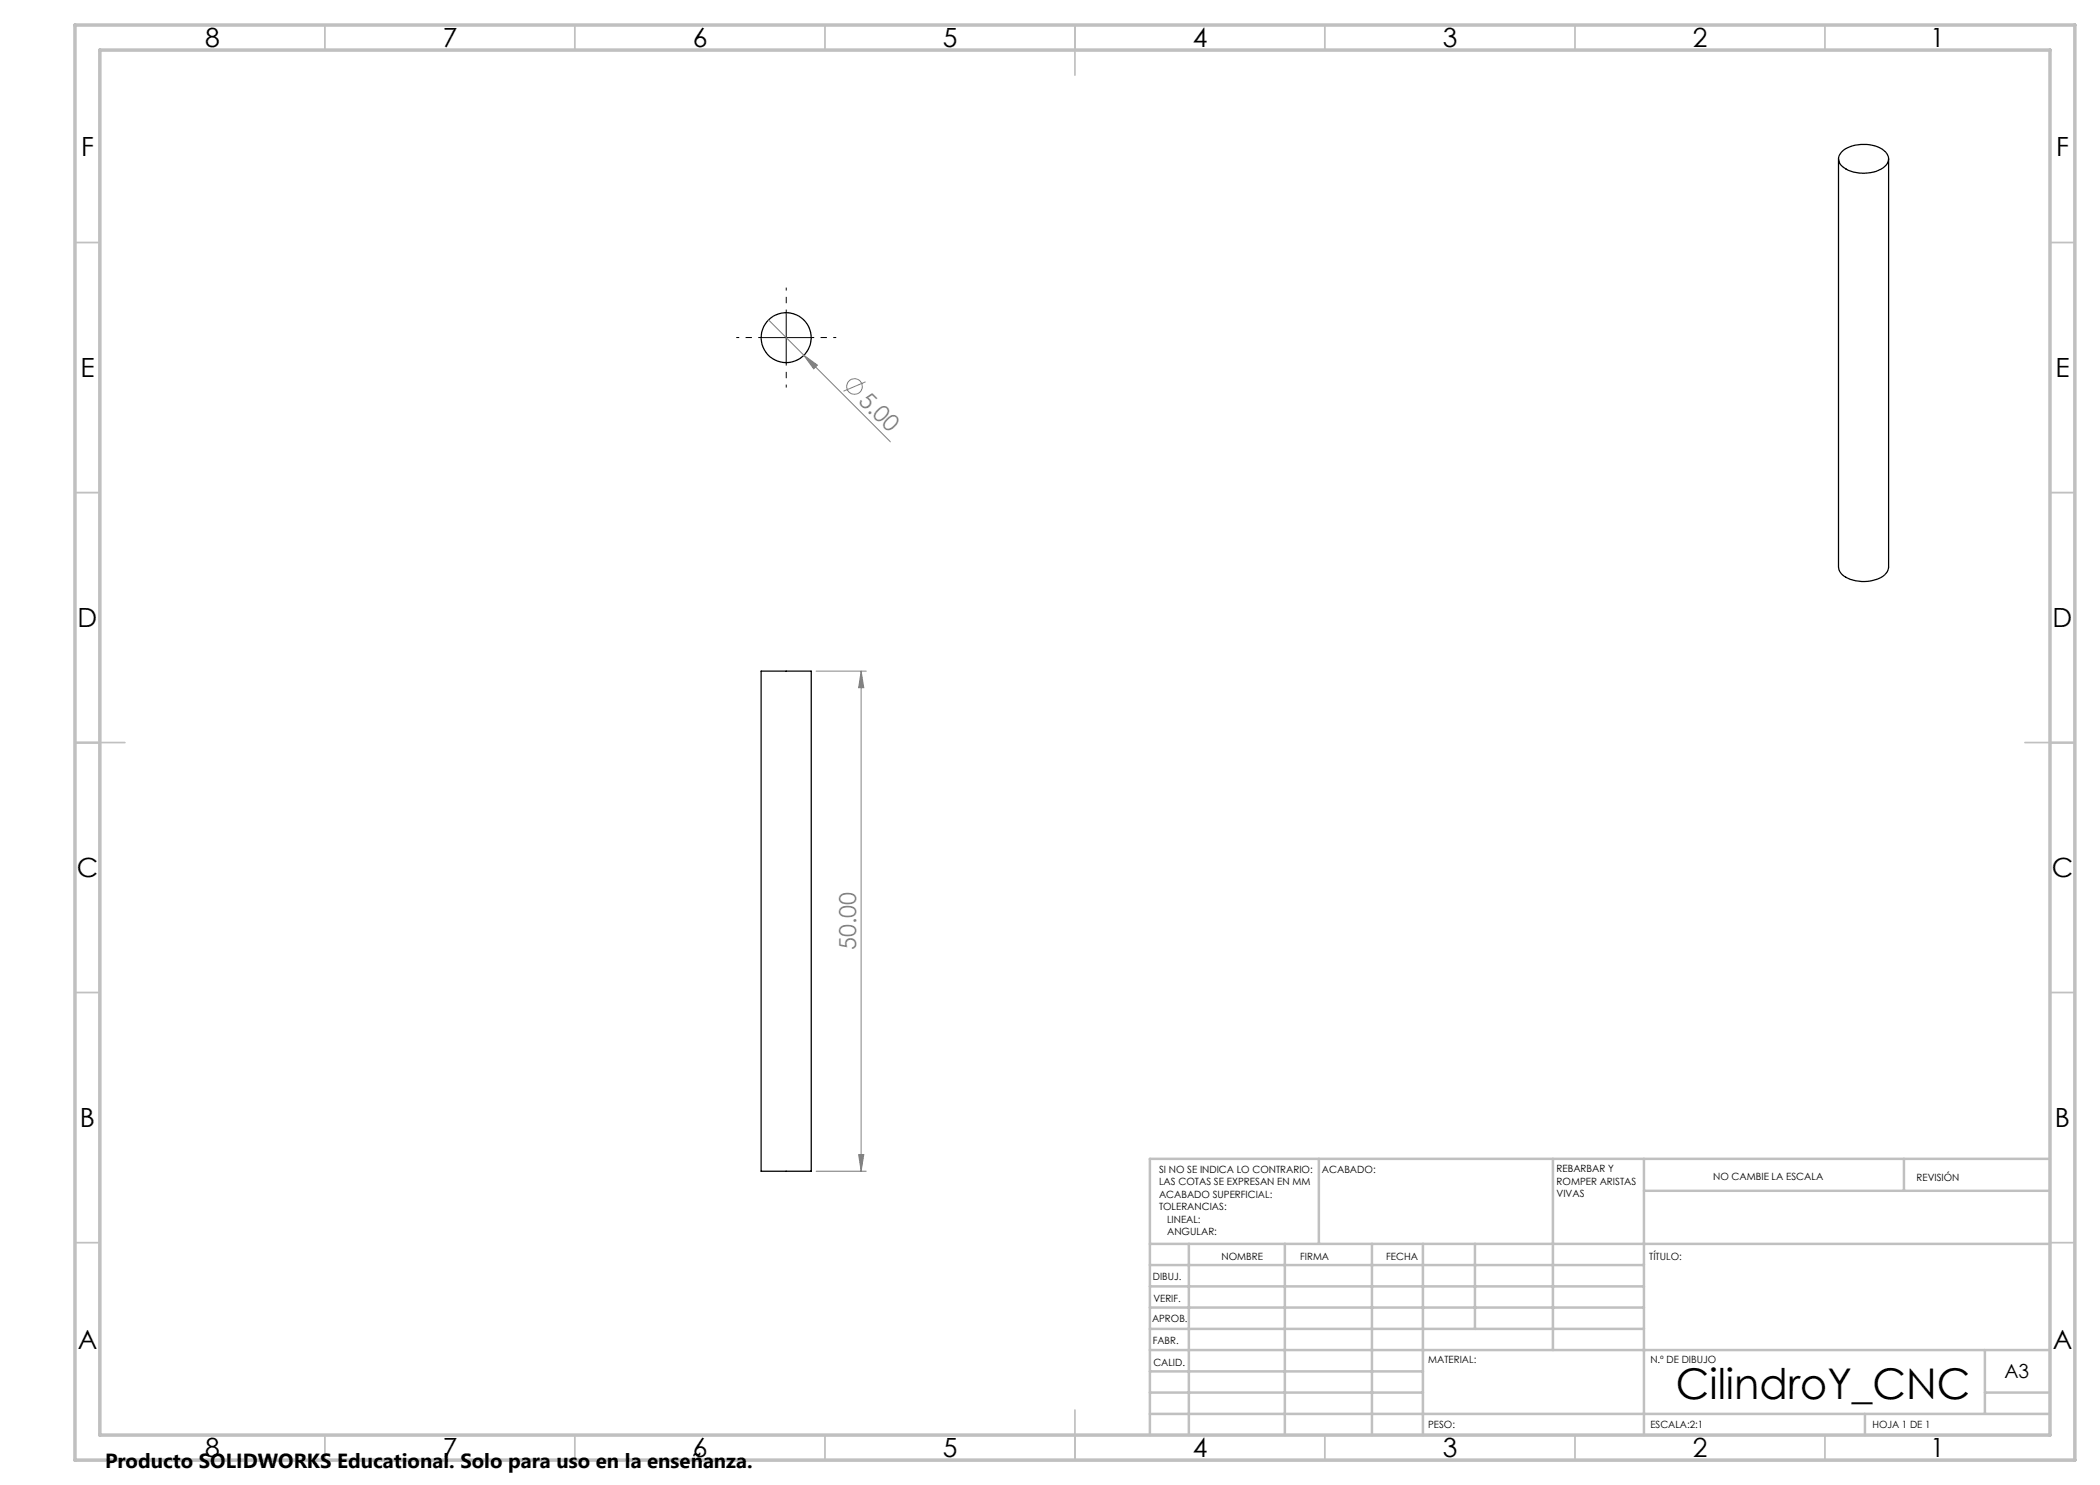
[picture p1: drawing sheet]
<svg xmlns="http://www.w3.org/2000/svg" width="420mm" height="297mm" viewBox="0 0 420 297" stroke-linecap="round" stroke-linejoin="round" font-family="sans-serif">
<g fill="none" stroke="#000" stroke-width=".25">
<path d="M367.7 31.7v81.7a3.2 3.2 0 0 0 2.9 2.6 6.9 6.9 0 0 0 6.6-1.3l.4-.7 .1-.6v-81.7M368.4 30.3a7.2 7.2 0 0 1 8.7 .1 1.99 1.99 0 0 1-.5 3.2 7.4 7.4 0 0 1-8.2-.3 1.91 1.91 0 0 1 0-3zM152.2 134.2h10v100h-10z"/>
<circle cx="157.2" cy="67.5" r="5"/>
</g>
<g fill="none" stroke="#808080" stroke-width=".2">
<path d="M153.7 64l24.4 24.4M160.8 71l2.7 2-.8 .8zM173.1 76.4l-4.4 1.8M163.2 134.2h10M172.2 134.2l.6 3.3h-1.1zM172.2 134.2v100M163.2 234.2h10M171.7 230.9h1.1l-.6 3.3z"/>
<circle cx="170.9" cy="77.3" r="1.56"/>
</g>
<path d="M152.2 67.5h-5M157.2 62.5v-5M157.2 72.5v5M162.2 67.5h5" fill="none" stroke="#000" stroke-width=".2" stroke-dasharray="15.2 1.3 1.3 1.3" stroke-dashoffset="14.6" stroke-linecap="butt"/>
<path d="M152.2 67.5h10M157.2 62.5v10" fill="none" stroke="#000" stroke-width=".2"/>
<g fill="none" stroke="#c0c0c0" stroke-width=".35">
<path d="M65 5v5M115 5v5M165 5v5M215 5v10M265 5v5M315 5v5M365 5v5M15 48.5h5M410 48.5h5M15 98.5h5M410 98.5h5M15 148.5h10"/>
<path d="M405 148.5h10M15 198.5h5M410 198.5h5M15 248.5h5M410 248.5h5M65 287v5M115 287v5M165 287v5M215 282v10M265 287v5M315 287v5M365 287v5"/>
</g>
<g fill="none" stroke="#c0c0c0" stroke-width=".5">
<path d="M263.8 231.8v17M310.6 231.8v38.2M328.8 231.8v55.2M328.8 238.2h81.2M380.8 231.8v6.4M410 231.8h-180v55.2M230 248.8h180M230 257.3h98.8M230 253h98.8M237.8 248.8v38.2M257 248.8v38.2M274.4 248.8v38.2"/>
<path d="M284.6 248.8v38.2M295 248.8v17M230 265.8h98.8M230 261.5h98.8M230 278.5h54.6M230 274.3h54.6M230 270h180M397 278.5h13M397 270v12.8M230 282.8h180M373 282.8v4.2"/>
</g>
<path d="M15 5h400v287h-400zM20 10h390v277h-390z" fill="none" stroke="#c0c0c0" stroke-width=".7"/>
<g fill="#808080">
<path d="M160.8 71l2.7 2-.8 .8z"/>
<path d="M172.2 134.2l.6 3.3h-1.1zM171.7 230.9h1.1l-.6 3.3z"/>
</g>
<text font-size="8.5" x="335.2" y="279.7">CilindroY_CNC</text>
<g font-size="5.3">
<text x="41" y="9.5">8</text>
<text x="88.5" y="9.5">7</text>
<text x="138.5" y="9.5">6</text>
<text x="188.5" y="9.5">5</text>
<text x="238.5" y="9.5">4</text>
<text x="288.5" y="9.5">3</text>
<text x="338.5" y="9.5">2</text>
<text x="386" y="9.5">1</text>
<text x="16.2" y="31.2">F</text>
<text x="411.2" y="31.2">F</text>
<text x="16.1" y="75.5">E</text>
<text x="411.1" y="75.5">E</text>
<text x="15.5" y="125.5">D</text>
<text x="410.5" y="125.5">D</text>
<text x="15.4" y="175.5">C</text>
<text x="410.4" y="175.5">C</text>
<text x="16" y="225.5">B</text>
<text x="411" y="225.5">B</text>
<text x="15.5" y="269.7">A</text>
<text x="410.5" y="269.7">A</text>
<text x="41" y="291.5">8</text>
<text x="88.5" y="291.5">7</text>
<text x="138.5" y="291.5">6</text>
<text x="188.5" y="291.5">5</text>
<text x="238.5" y="291.5">4</text>
<text x="288.5" y="291.5">3</text>
<text x="338.5" y="291.5">2</text>
<text x="386" y="291.5">1</text>
</g>
<g font-size="4.7" fill="#808080">
<text x="171.5" y="80.3" transform="rotate(45 171.5 80.3)">5.00</text>
<text x="171.2" y="190" transform="rotate(-90 171.2 190)">50.00</text>
</g>
<text font-size="4.1" x="21" y="293.7">Producto SOLIDWORKS Educational. Solo para uso en la enseñanza.</text>
<text font-size="3.9" x="400.9" y="275.5">A3</text>
<g font-size="2">
<text x="231.8" y="234.6">SI NO SE INDICA LO CONTRARIO:</text>
<text x="231.8" y="237.1">LAS COTAS SE EXPRESAN EN MM</text>
<text x="231.8" y="239.6">ACABADO SUPERFICIAL:</text>
<text x="264.4" y="234.6">ACABADO:</text>
<text x="311.3" y="234.5">REBARBAR Y</text>
<text x="311.3" y="237">ROMPER ARISTAS</text>
<text x="311.3" y="239.5">VIVAS</text>
<text x="342.6" y="236">NO CAMBIE LA ESCALA</text>
<text x="383.3" y="236.2">REVISIÓN</text>
<text x="231.8" y="242.1">TOLERANCIAS:</text>
<text x="233.4" y="244.6">LINEAL:</text>
<text x="233.4" y="247.1">ANGULAR:</text>
<text x="244.3" y="252">NOMBRE</text>
<text x="260" y="251.9">FIRMA</text>
<text x="277.2" y="251.9">FECHA</text>
<text x="329.9" y="251.9">TÍTULO:</text>
<text x="230.6" y="256.1">DIBUJ.</text>
<text x="230.7" y="260.3">VERIF.</text>
<text x="230.4" y="264.4">APROB.</text>
<text x="230.5" y="268.8">FABR.</text>
<text x="230.7" y="273.1">CALID.</text>
<text x="285.6" y="272.5">MATERIAL:</text>
<text x="330.1" y="272.5">N.º DE DIBUJO</text>
<text x="285.6" y="285.5">PESO:</text>
<text x="330.1" y="285.6">ESCALA:2:1</text>
<text x="374.5" y="285.6">HOJA 1 DE 1</text>
</g>
</svg>
